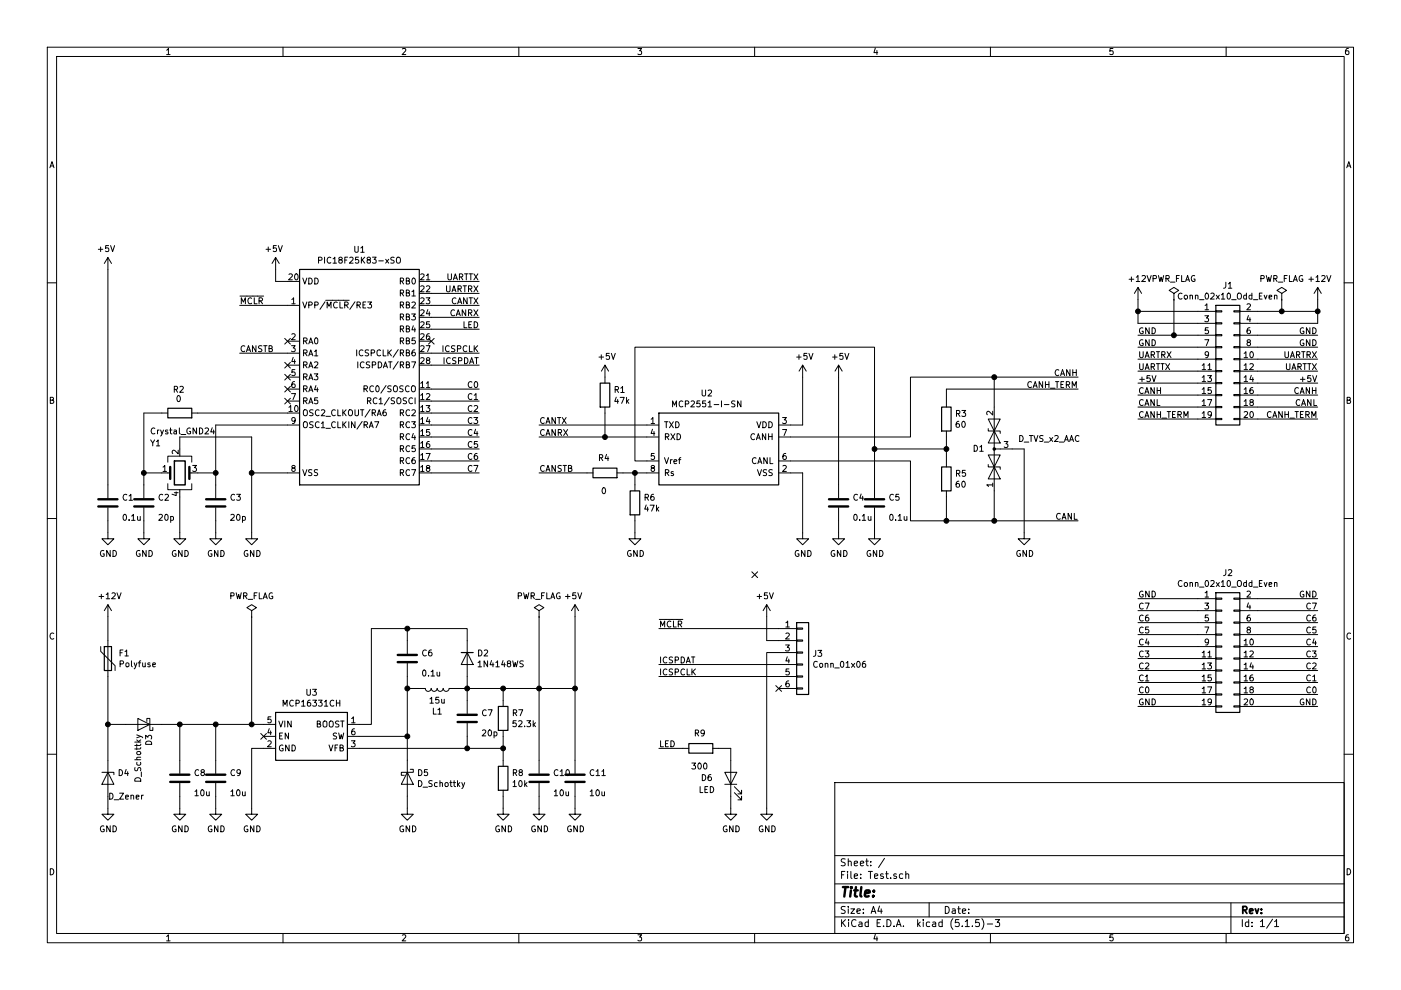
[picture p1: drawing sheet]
EESchema Schematic File Version 4
EELAYER 30 0
EELAYER END
$Descr A4 11693 8268
encoding utf-8
Sheet 1 1
Title ""
Date ""
Rev ""
Comp ""
Comment1 ""
Comment2 ""
Comment3 ""
Comment4 ""
$EndDescr
$Comp
L USR:PIC18F25K83-xSO U1
U 1 1
P 3000 3250
F 0 "U1" H 3000 4417 50  0000 C CNN
F 1 "PIC18F25K83-xSO" H 3000 4326 50  0000 C CNN
F 2 "Package_SO:SOIC-28W_7.5x17.9mm_P1.27mm" H 3000 3350 50  0001 C CNN
F 3 "http://ww1.microchip.com/downloads/en/DeviceDoc/40001943A.pdf" H 3200 3150 50  0001 C CNN
	1    3000 3250
	1    0    0    -1  
$EndComp
$Comp
L Connector_Generic:Conn_02x10_Odd_Even J1
U 1 1
P 10200 3000
F 0 "J1" H 10250 3617 50  0000 C CNN
F 1 "Conn_02x10_Odd_Even" H 10250 3526 50  0000 C CNN
F 2 "Connector_PinHeader_2.54mm:PinHeader_2x10_P2.54mm_Vertical_SMD" H 10200 3000 50  0001 C CNN
F 3 "~" H 10200 3000 50  0001 C CNN
	1    10200 3000
	1    0    0    -1  
$EndComp
$Comp
L USR:MCP2551-I-SN U2
U 1 1
P 5900 3750
F 0 "U2" H 5900 4217 50  0000 C CNN
F 1 "MCP2551-I-SN" H 5900 4126 50  0000 C CNN
F 2 "Package_SO:SOIC-8_3.9x4.9mm_P1.27mm" H 5900 3250 50  0001 C CIN
F 3 "http://ww1.microchip.com/downloads/en/devicedoc/21667d.pdf" H 5900 3750 50  0001 C CNN
	1    5900 3750
	1    0    0    -1  
$EndComp
Wire Wire Line
	3600 2350 4000 2350
Wire Wire Line
	3600 2450 4000 2450
Wire Wire Line
	3600 2650 4000 2650
Text Label 4000 2650 2    50   ~ 0
CANRX
Text Label 4000 2550 2    50   ~ 0
CANTX
Text Label 4000 2450 2    50   ~ 0
UARTRX
Text Label 4000 2350 2    50   ~ 0
UARTTX
Wire Wire Line
	3600 2550 4000 2550
Text Label 4500 3650 0    50   ~ 0
CANRX
Text Label 4500 3550 0    50   ~ 0
CANTX
$Comp
L Device:R R3
U 1 1
P 7900 3500
F 0 "R3" H 7970 3546 50  0000 L CNN
F 1 "60" H 7970 3455 50  0000 L CNN
F 2 "Resistor_SMD:R_0603_1608Metric" V 7830 3500 50  0001 C CNN
F 3 "~" H 7900 3500 50  0001 C CNN
	1    7900 3500
	1    0    0    -1  
$EndComp
Text Label 4500 3950 0    50   ~ 0
CANSTB
Wire Wire Line
	4500 3650 5050 3650
Wire Wire Line
	5400 3550 4500 3550
Wire Wire Line
	4500 3950 4900 3950
Wire Wire Line
	5200 3950 5300 3950
$Comp
L Device:R R6
U 1 1
P 5300 4200
F 0 "R6" H 5370 4246 50  0000 L CNN
F 1 "47k" H 5370 4155 50  0000 L CNN
F 2 "Resistor_SMD:R_0603_1608Metric" V 5230 4200 50  0001 C CNN
F 3 "~" H 5300 4200 50  0001 C CNN
	1    5300 4200
	1    0    0    -1  
$EndComp
$Comp
L Device:R R4
U 1 1
P 5050 3950
F 0 "R4" V 5172 3959 50  0000 C CNN
F 1 "0" V 4896 3959 50  0000 C CNN
F 2 "Resistor_SMD:R_0603_1608Metric" V 4980 3950 50  0001 C CNN
F 3 "~" H 5050 3950 50  0001 C CNN
	1    5050 3950
	0    -1   -1   0   
$EndComp
$Comp
L power:+5V #PWR06
U 1 1
P 6700 3150
F 0 "#PWR06" H 6700 3000 50  0001 C CNN
F 1 "+5V" H 6715 3323 50  0000 C CNN
F 2 "" H 6700 3150 50  0001 C CNN
F 3 "" H 6700 3150 50  0001 C CNN
	1    6700 3150
	1    0    0    -1  
$EndComp
$Comp
L power:GND #PWR012
U 1 1
P 5300 4450
F 0 "#PWR012" H 5300 4200 50  0001 C CNN
F 1 "GND" H 5305 4277 50  0000 C CNN
F 2 "" H 5300 4450 50  0001 C CNN
F 3 "" H 5300 4450 50  0001 C CNN
	1    5300 4450
	1    0    0    -1  
$EndComp
Wire Wire Line
	5300 4450 5300 4350
Wire Wire Line
	5300 4050 5300 3950
Connection ~ 5300 3950
Wire Wire Line
	5300 3950 5400 3950
$Comp
L power:GND #PWR013
U 1 1
P 6700 4450
F 0 "#PWR013" H 6700 4200 50  0001 C CNN
F 1 "GND" H 6705 4277 50  0000 C CNN
F 2 "" H 6700 4450 50  0001 C CNN
F 3 "" H 6700 4450 50  0001 C CNN
	1    6700 4450
	1    0    0    -1  
$EndComp
Wire Wire Line
	6700 4450 6700 3950
Wire Wire Line
	6700 3950 6600 3950
Wire Wire Line
	6600 3550 6700 3550
Wire Wire Line
	6700 3550 6700 3150
$Comp
L power:GND #PWR011
U 1 1
P 2100 4450
F 0 "#PWR011" H 2100 4200 50  0001 C CNN
F 1 "GND" H 2105 4277 50  0000 C CNN
F 2 "" H 2100 4450 50  0001 C CNN
F 3 "" H 2100 4450 50  0001 C CNN
	1    2100 4450
	1    0    0    -1  
$EndComp
Wire Wire Line
	2100 3950 2400 3950
$Comp
L power:+5V #PWR04
U 1 1
P 2300 2250
F 0 "#PWR04" H 2300 2100 50  0001 C CNN
F 1 "+5V" H 2315 2423 50  0000 C CNN
F 2 "" H 2300 2250 50  0001 C CNN
F 3 "" H 2300 2250 50  0001 C CNN
	1    2300 2250
	-1   0    0    -1  
$EndComp
Wire Wire Line
	2400 2350 2300 2350
Wire Wire Line
	2300 2350 2300 2250
$Comp
L Device:C C4
U 1 1
P 7000 4200
F 0 "C4" H 7115 4246 50  0000 L CNN
F 1 "0.1u" H 7115 4078 50  0000 L CNN
F 2 "Capacitor_SMD:C_0603_1608Metric" H 7038 4050 50  0001 C CNN
F 3 "~" H 7000 4200 50  0001 C CNN
	1    7000 4200
	1    0    0    -1  
$EndComp
$Comp
L power:+5V #PWR07
U 1 1
P 7000 3150
F 0 "#PWR07" H 7000 3000 50  0001 C CNN
F 1 "+5V" H 7015 3323 50  0000 C CNN
F 2 "" H 7000 3150 50  0001 C CNN
F 3 "" H 7000 3150 50  0001 C CNN
	1    7000 3150
	1    0    0    -1  
$EndComp
Wire Wire Line
	7000 3150 7000 4050
Wire Wire Line
	7000 4450 7000 4350
$Comp
L power:GND #PWR014
U 1 1
P 7000 4450
F 0 "#PWR014" H 7000 4200 50  0001 C CNN
F 1 "GND" H 7005 4277 50  0000 C CNN
F 2 "" H 7000 4450 50  0001 C CNN
F 3 "" H 7000 4450 50  0001 C CNN
	1    7000 4450
	1    0    0    -1  
$EndComp
$Comp
L Device:C C5
U 1 1
P 7300 4200
F 0 "C5" H 7415 4246 50  0000 L CNN
F 1 "0.1u" H 7415 4078 50  0000 L CNN
F 2 "Capacitor_SMD:C_0603_1608Metric" H 7338 4050 50  0001 C CNN
F 3 "~" H 7300 4200 50  0001 C CNN
	1    7300 4200
	1    0    0    -1  
$EndComp
Wire Wire Line
	7300 4450 7300 4350
$Comp
L power:GND #PWR015
U 1 1
P 7300 4450
F 0 "#PWR015" H 7300 4200 50  0001 C CNN
F 1 "GND" H 7305 4277 50  0000 C CNN
F 2 "" H 7300 4450 50  0001 C CNN
F 3 "" H 7300 4450 50  0001 C CNN
	1    7300 4450
	1    0    0    -1  
$EndComp
Wire Wire Line
	5400 3850 5300 3850
Wire Wire Line
	5300 3850 5300 2900
Wire Wire Line
	5300 2900 7300 2900
Wire Wire Line
	7300 2900 7300 3750
Wire Wire Line
	6600 3850 7600 3850
Wire Wire Line
	7600 3850 7600 4350
Wire Wire Line
	7600 4350 7900 4350
$Comp
L Device:R R5
U 1 1
P 7900 4000
F 0 "R5" H 7970 4046 50  0000 L CNN
F 1 "60" H 7970 3955 50  0000 L CNN
F 2 "Resistor_SMD:R_0603_1608Metric" V 7830 4000 50  0001 C CNN
F 3 "~" H 7900 4000 50  0001 C CNN
	1    7900 4000
	1    0    0    -1  
$EndComp
Wire Wire Line
	6600 3650 7600 3650
Wire Wire Line
	7600 3650 7600 3150
Wire Wire Line
	7600 3150 8300 3150
Wire Wire Line
	7300 3750 7900 3750
Wire Wire Line
	7900 3750 7900 3850
Connection ~ 7300 3750
Wire Wire Line
	7300 3750 7300 4050
Wire Wire Line
	7900 3750 7900 3650
Connection ~ 7900 3750
Wire Wire Line
	7900 4150 7900 4350
Connection ~ 7900 4350
Wire Wire Line
	7900 4350 8300 4350
Wire Wire Line
	8300 4100 8300 4350
Connection ~ 8300 4350
Wire Wire Line
	8300 4350 9000 4350
Wire Wire Line
	8450 3750 8550 3750
Wire Wire Line
	8550 3750 8550 4450
Wire Wire Line
	8300 3400 8300 3150
Connection ~ 8300 3150
Wire Wire Line
	8300 3150 9000 3150
Wire Wire Line
	7900 3350 7900 3250
Wire Wire Line
	7900 3250 9000 3250
$Comp
L power:GND #PWR016
U 1 1
P 8550 4450
F 0 "#PWR016" H 8550 4200 50  0001 C CNN
F 1 "GND" H 8555 4277 50  0000 C CNN
F 2 "" H 8550 4450 50  0001 C CNN
F 3 "" H 8550 4450 50  0001 C CNN
	1    8550 4450
	1    0    0    -1  
$EndComp
Text Label 9000 3150 2    50   ~ 0
CANH
Text Label 9000 3250 2    50   ~ 0
CANH_TERM
Text Label 9000 4350 2    50   ~ 0
CANL
$Comp
L Device:C C3
U 1 1
P 1800 4200
F 0 "C3" H 1915 4246 50  0000 L CNN
F 1 "20p" H 1915 4078 50  0000 L CNN
F 2 "Capacitor_SMD:C_0603_1608Metric" H 1838 4050 50  0001 C CNN
F 3 "~" H 1800 4200 50  0001 C CNN
	1    1800 4200
	1    0    0    -1  
$EndComp
Wire Wire Line
	1800 4450 1800 4350
$Comp
L power:GND #PWR010
U 1 1
P 1800 4450
F 0 "#PWR010" H 1800 4200 50  0001 C CNN
F 1 "GND" H 1805 4277 50  0000 C CNN
F 2 "" H 1800 4450 50  0001 C CNN
F 3 "" H 1800 4450 50  0001 C CNN
	1    1800 4450
	1    0    0    -1  
$EndComp
$Comp
L Device:C C2
U 1 1
P 1200 4200
F 0 "C2" H 1315 4246 50  0000 L CNN
F 1 "20p" H 1315 4078 50  0000 L CNN
F 2 "Capacitor_SMD:C_0603_1608Metric" H 1238 4050 50  0001 C CNN
F 3 "~" H 1200 4200 50  0001 C CNN
	1    1200 4200
	1    0    0    -1  
$EndComp
Wire Wire Line
	1200 4450 1200 4350
$Comp
L power:GND #PWR09
U 1 1
P 1200 4450
F 0 "#PWR09" H 1200 4200 50  0001 C CNN
F 1 "GND" H 1205 4277 50  0000 C CNN
F 2 "" H 1200 4450 50  0001 C CNN
F 3 "" H 1200 4450 50  0001 C CNN
	1    1200 4450
	1    0    0    -1  
$EndComp
$Comp
L Device:C C1
U 1 1
P 900 4200
F 0 "C1" H 1015 4246 50  0000 L CNN
F 1 "0.1u" H 1015 4078 50  0000 L CNN
F 2 "Capacitor_SMD:C_0603_1608Metric" H 938 4050 50  0001 C CNN
F 3 "~" H 900 4200 50  0001 C CNN
	1    900  4200
	1    0    0    -1  
$EndComp
Wire Wire Line
	900  4450 900  4350
$Comp
L power:GND #PWR08
U 1 1
P 900 4450
F 0 "#PWR08" H 900 4200 50  0001 C CNN
F 1 "GND" H 905 4277 50  0000 C CNN
F 2 "" H 900 4450 50  0001 C CNN
F 3 "" H 900 4450 50  0001 C CNN
	1    900  4450
	1    0    0    -1  
$EndComp
Wire Wire Line
	2400 3550 1800 3550
Wire Wire Line
	1650 3450 2400 3450
$Comp
L Device:R R2
U 1 1
P 1500 3450
F 0 "R2" V 1693 3459 50  0000 C CNN
F 1 "0" V 1615 3459 50  0000 C CNN
F 2 "Resistor_SMD:R_0603_1608Metric" V 1430 3450 50  0001 C CNN
F 3 "~" H 1500 3450 50  0001 C CNN
	1    1500 3450
	0    -1   -1   0   
$EndComp
$Comp
L power:+5V #PWR03
U 1 1
P 900 2250
F 0 "#PWR03" H 900 2100 50  0001 C CNN
F 1 "+5V" H 915 2423 50  0000 C CNN
F 2 "" H 900 2250 50  0001 C CNN
F 3 "" H 900 2250 50  0001 C CNN
	1    900  2250
	-1   0    0    -1  
$EndComp
Wire Wire Line
	900  2250 900  4050
Wire Wire Line
	3600 3250 4000 3250
Wire Wire Line
	3600 3350 4000 3350
Wire Wire Line
	3600 3550 4000 3550
Text Label 4000 3550 2    50   ~ 0
C3
Text Label 4000 3450 2    50   ~ 0
C2
Text Label 4000 3350 2    50   ~ 0
C1
Text Label 4000 3250 2    50   ~ 0
C0
Wire Wire Line
	3600 3450 4000 3450
Wire Wire Line
	3600 3650 4000 3650
Text Label 4000 3650 2    50   ~ 0
C4
Wire Wire Line
	3600 3850 4000 3850
Text Label 4000 3850 2    50   ~ 0
C6
Text Label 4000 3750 2    50   ~ 0
C5
Wire Wire Line
	3600 3750 4000 3750
Wire Wire Line
	3600 3950 4000 3950
Text Label 4000 3950 2    50   ~ 0
C7
Wire Wire Line
	10500 2600 10700 2600
Wire Wire Line
	10500 2700 11000 2700
Wire Wire Line
	10500 2900 11000 2900
Text Label 11000 2900 2    50   ~ 0
GND
Text Label 11000 2800 2    50   ~ 0
GND
Wire Wire Line
	10500 2800 11000 2800
Wire Wire Line
	10500 3000 11000 3000
Wire Wire Line
	10500 3200 11000 3200
Text Label 11000 3200 2    50   ~ 0
+5V
Wire Wire Line
	10500 3100 11000 3100
Wire Wire Line
	10500 3300 11000 3300
Text Label 11000 3300 2    50   ~ 0
CANH
Wire Wire Line
	10000 2700 9500 2700
Wire Wire Line
	10000 2900 9500 2900
Text Label 9500 2900 0    50   ~ 0
GND
Text Label 9500 2800 0    50   ~ 0
GND
Wire Wire Line
	10000 2800 9800 2800
Wire Wire Line
	10000 3000 9500 3000
Wire Wire Line
	10000 3200 9500 3200
Text Label 9500 3200 0    50   ~ 0
+5V
Wire Wire Line
	10000 3100 9500 3100
Wire Wire Line
	10000 3300 9500 3300
Text Label 9500 3300 0    50   ~ 0
CANH
$Comp
L Device:R R1
U 1 1
P 5050 3300
F 0 "R1" H 5120 3346 50  0000 L CNN
F 1 "47k" H 5120 3255 50  0000 L CNN
F 2 "Resistor_SMD:R_0603_1608Metric" V 4980 3300 50  0001 C CNN
F 3 "~" H 5050 3300 50  0001 C CNN
	1    5050 3300
	1    0    0    -1  
$EndComp
$Comp
L power:+5V #PWR05
U 1 1
P 5050 3150
F 0 "#PWR05" H 5050 3000 50  0001 C CNN
F 1 "+5V" H 5065 3323 50  0000 C CNN
F 2 "" H 5050 3150 50  0001 C CNN
F 3 "" H 5050 3150 50  0001 C CNN
	1    5050 3150
	1    0    0    -1  
$EndComp
Wire Wire Line
	5050 3450 5050 3650
Connection ~ 5050 3650
Wire Wire Line
	5050 3650 5400 3650
Wire Wire Line
	10000 3400 9500 3400
Wire Wire Line
	10000 3500 9500 3500
Wire Wire Line
	11000 3400 10500 3400
Wire Wire Line
	11000 3500 10500 3500
Text Label 11000 3100 2    50   ~ 0
UARTTX
Text Label 9500 3000 0    50   ~ 0
UARTRX
Text Label 11000 3000 2    50   ~ 0
UARTRX
Text Label 9500 3100 0    50   ~ 0
UARTTX
$Comp
L Connector_Generic:Conn_02x10_Odd_Even J2
U 1 1
P 10200 5400
F 0 "J2" H 10250 6017 50  0000 C CNN
F 1 "Conn_02x10_Odd_Even" H 10250 5926 50  0000 C CNN
F 2 "Connector_PinHeader_2.54mm:PinHeader_2x10_P2.54mm_Vertical_SMD" H 10200 5400 50  0001 C CNN
F 3 "~" H 10200 5400 50  0001 C CNN
	1    10200 5400
	1    0    0    -1  
$EndComp
Wire Wire Line
	10500 5100 11000 5100
Wire Wire Line
	10500 5200 11000 5200
Wire Wire Line
	10500 5400 11000 5400
Text Label 11000 5500 2    50   ~ 0
C3
Text Label 11000 5600 2    50   ~ 0
C2
Text Label 11000 5700 2    50   ~ 0
C1
Text Label 11000 5800 2    50   ~ 0
C0
Wire Wire Line
	10500 5300 11000 5300
Wire Wire Line
	10500 5500 11000 5500
Text Label 11000 5400 2    50   ~ 0
C4
Wire Wire Line
	10500 5700 11000 5700
Text Label 11000 5200 2    50   ~ 0
C6
Text Label 11000 5300 2    50   ~ 0
C5
Wire Wire Line
	10500 5600 11000 5600
Wire Wire Line
	10500 5800 11000 5800
Text Label 11000 5100 2    50   ~ 0
C7
Wire Wire Line
	10000 5100 9500 5100
Wire Wire Line
	10000 5200 9500 5200
Wire Wire Line
	10000 5400 9500 5400
Text Label 9500 5500 0    50   ~ 0
C3
Text Label 9500 5600 0    50   ~ 0
C2
Text Label 9500 5700 0    50   ~ 0
C1
Text Label 9500 5800 0    50   ~ 0
C0
Wire Wire Line
	10000 5300 9500 5300
Wire Wire Line
	10000 5500 9500 5500
Text Label 9500 5400 0    50   ~ 0
C4
Wire Wire Line
	10000 5700 9500 5700
Text Label 9500 5200 0    50   ~ 0
C6
Text Label 9500 5300 0    50   ~ 0
C5
Wire Wire Line
	10000 5600 9500 5600
Wire Wire Line
	10000 5800 9500 5800
Text Label 9500 5100 0    50   ~ 0
C7
Wire Wire Line
	10000 5000 9500 5000
Wire Wire Line
	10000 5900 9500 5900
Wire Wire Line
	11000 5000 10500 5000
Wire Wire Line
	11000 5900 10500 5900
Text Label 11000 5000 2    50   ~ 0
GND
Text Label 9500 5900 0    50   ~ 0
GND
Text Label 11000 5900 2    50   ~ 0
GND
Text Label 9500 5000 0    50   ~ 0
GND
Text Label 11000 3500 2    50   ~ 0
CANH_TERM
Text Label 11000 3400 2    50   ~ 0
CANL
Text Label 9500 3500 0    50   ~ 0
CANH_TERM
Text Label 9500 3400 0    50   ~ 0
CANL
$Comp
L USR:MCP16331CH U3
U 1 1
P 2600 6150
F 0 "U3" H 2600 6517 50  0000 C CNN
F 1 "MCP16331CH" H 2600 6426 50  0000 C CNN
F 2 "Package_TO_SOT_SMD:SOT-23-6" H 2650 5900 50  0001 L CNN
F 3 "http://ww1.microchip.com/downloads/en/DeviceDoc/20005308C.pdf" H 1400 6800 50  0001 C CNN
	1    2600 6150
	1    0    0    -1  
$EndComp
$Comp
L Connector_Generic:Conn_01x06 J3
U 1 1
P 6700 5450
F 0 "J3" H 6780 5442 50  0000 L CNN
F 1 "Conn_01x06" H 6780 5351 50  0000 L CNN
F 2 "Connector_PinHeader_2.54mm:PinHeader_1x06_P2.54mm_Vertical" H 6700 5450 50  0001 C CNN
F 3 "~" H 6700 5450 50  0001 C CNN
	1    6700 5450
	1    0    0    -1  
$EndComp
Text Label 2000 2550 0    50   ~ 0
~MCLR
Wire Wire Line
	2000 2550 2400 2550
Text Label 5500 5250 0    50   ~ 0
~MCLR
Wire Wire Line
	5500 5250 6500 5250
$Comp
L power:+5V #PWR017
U 1 1
P 6400 5150
F 0 "#PWR017" H 6400 5000 50  0001 C CNN
F 1 "+5V" H 6415 5323 50  0000 C CNN
F 2 "" H 6400 5150 50  0001 C CNN
F 3 "" H 6400 5150 50  0001 C CNN
	1    6400 5150
	-1   0    0    -1  
$EndComp
Wire Wire Line
	6400 5150 6400 5350
Wire Wire Line
	6500 5350 6400 5350
$Comp
L power:GND #PWR020
U 1 1
P 6400 6750
F 0 "#PWR020" H 6400 6500 50  0001 C CNN
F 1 "GND" H 6405 6577 50  0000 C CNN
F 2 "" H 6400 6750 50  0001 C CNN
F 3 "" H 6400 6750 50  0001 C CNN
	1    6400 6750
	1    0    0    -1  
$EndComp
Wire Wire Line
	6500 5450 6400 5450
Wire Wire Line
	6400 5450 6400 6750
Wire Wire Line
	6500 5550 5500 5550
Wire Wire Line
	6500 5650 5500 5650
Wire Wire Line
	3600 2950 4000 2950
Wire Wire Line
	3600 3050 4000 3050
Text Label 4000 3050 2    50   ~ 0
ICSPDAT
Text Label 4000 2950 2    50   ~ 0
ICSPCLK
Text Label 5500 5550 0    50   ~ 0
ICSPDAT
Text Label 5500 5650 0    50   ~ 0
ICSPCLK
$Comp
L Device:C C8
U 1 1
P 1500 6500
F 0 "C8" H 1615 6546 50  0000 L CNN
F 1 "10u" H 1615 6378 50  0000 L CNN
F 2 "Capacitor_SMD:C_1206_3216Metric" H 1538 6350 50  0001 C CNN
F 3 "~" H 1500 6500 50  0001 C CNN
	1    1500 6500
	1    0    0    -1  
$EndComp
Wire Wire Line
	1500 6750 1500 6650
$Comp
L power:GND #PWR022
U 1 1
P 1500 6750
F 0 "#PWR022" H 1500 6500 50  0001 C CNN
F 1 "GND" H 1505 6577 50  0000 C CNN
F 2 "" H 1500 6750 50  0001 C CNN
F 3 "" H 1500 6750 50  0001 C CNN
	1    1500 6750
	1    0    0    -1  
$EndComp
$Comp
L Device:C C9
U 1 1
P 1800 6500
F 0 "C9" H 1915 6546 50  0000 L CNN
F 1 "10u" H 1915 6378 50  0000 L CNN
F 2 "Capacitor_SMD:C_1206_3216Metric" H 1838 6350 50  0001 C CNN
F 3 "~" H 1800 6500 50  0001 C CNN
	1    1800 6500
	1    0    0    -1  
$EndComp
Wire Wire Line
	1800 6750 1800 6650
$Comp
L power:GND #PWR023
U 1 1
P 1800 6750
F 0 "#PWR023" H 1800 6500 50  0001 C CNN
F 1 "GND" H 1805 6577 50  0000 C CNN
F 2 "" H 1800 6750 50  0001 C CNN
F 3 "" H 1800 6750 50  0001 C CNN
	1    1800 6750
	1    0    0    -1  
$EndComp
$Comp
L Device:C C10
U 1 1
P 4500 6500
F 0 "C10" H 4615 6546 50  0000 L CNN
F 1 "10u" H 4615 6378 50  0000 L CNN
F 2 "Capacitor_SMD:C_1206_3216Metric" H 4538 6350 50  0001 C CNN
F 3 "~" H 4500 6500 50  0001 C CNN
	1    4500 6500
	1    0    0    -1  
$EndComp
Wire Wire Line
	4500 6750 4500 6650
$Comp
L power:GND #PWR027
U 1 1
P 4500 6750
F 0 "#PWR027" H 4500 6500 50  0001 C CNN
F 1 "GND" H 4505 6577 50  0000 C CNN
F 2 "" H 4500 6750 50  0001 C CNN
F 3 "" H 4500 6750 50  0001 C CNN
	1    4500 6750
	1    0    0    -1  
$EndComp
$Comp
L Device:C C11
U 1 1
P 4800 6500
F 0 "C11" H 4915 6546 50  0000 L CNN
F 1 "10u" H 4915 6378 50  0000 L CNN
F 2 "Capacitor_SMD:C_1206_3216Metric" H 4838 6350 50  0001 C CNN
F 3 "~" H 4800 6500 50  0001 C CNN
	1    4800 6500
	1    0    0    -1  
$EndComp
Wire Wire Line
	4800 6750 4800 6650
$Comp
L power:GND #PWR028
U 1 1
P 4800 6750
F 0 "#PWR028" H 4800 6500 50  0001 C CNN
F 1 "GND" H 4805 6577 50  0000 C CNN
F 2 "" H 4800 6750 50  0001 C CNN
F 3 "" H 4800 6750 50  0001 C CNN
	1    4800 6750
	1    0    0    -1  
$EndComp
$Comp
L Device:R R8
U 1 1
P 4200 6500
F 0 "R8" H 4270 6546 50  0000 L CNN
F 1 "10k" H 4270 6455 50  0000 L CNN
F 2 "Resistor_SMD:R_0603_1608Metric" V 4130 6500 50  0001 C CNN
F 3 "~" H 4200 6500 50  0001 C CNN
	1    4200 6500
	1    0    0    -1  
$EndComp
$Comp
L power:GND #PWR026
U 1 1
P 4200 6750
F 0 "#PWR026" H 4200 6500 50  0001 C CNN
F 1 "GND" H 4205 6577 50  0000 C CNN
F 2 "" H 4200 6750 50  0001 C CNN
F 3 "" H 4200 6750 50  0001 C CNN
	1    4200 6750
	1    0    0    -1  
$EndComp
Wire Wire Line
	4200 6750 4200 6650
$Comp
L Device:C C7
U 1 1
P 3900 6000
F 0 "C7" H 4015 6046 50  0000 L CNN
F 1 "20p" H 4015 5878 50  0000 L CNN
F 2 "Capacitor_SMD:C_0603_1608Metric" H 3938 5850 50  0001 C CNN
F 3 "~" H 3900 6000 50  0001 C CNN
	1    3900 6000
	1    0    0    -1  
$EndComp
$Comp
L Device:R R7
U 1 1
P 4200 6000
F 0 "R7" H 4270 6046 50  0000 L CNN
F 1 "52.3k" H 4270 5955 50  0000 L CNN
F 2 "Resistor_SMD:R_0603_1608Metric" V 4130 6000 50  0001 C CNN
F 3 "~" H 4200 6000 50  0001 C CNN
	1    4200 6000
	1    0    0    -1  
$EndComp
Wire Wire Line
	4200 6150 4200 6250
Wire Wire Line
	4200 6250 3900 6250
Wire Wire Line
	3900 6250 3900 6150
Connection ~ 4200 6250
Wire Wire Line
	4200 6250 4200 6350
Wire Wire Line
	3000 6250 3900 6250
Connection ~ 3900 6250
Wire Wire Line
	4500 6350 4500 5750
Wire Wire Line
	4500 5750 4200 5750
Wire Wire Line
	4200 5750 4200 5850
Wire Wire Line
	4800 6350 4800 5750
Wire Wire Line
	4800 5750 4500 5750
Connection ~ 4500 5750
Wire Wire Line
	4200 5750 3900 5750
Wire Wire Line
	3900 5750 3900 5850
Connection ~ 4200 5750
Wire Wire Line
	3900 5750 3800 5750
Connection ~ 3900 5750
$Comp
L Device:C C6
U 1 1
P 3400 5500
F 0 "C6" H 3515 5546 50  0000 L CNN
F 1 "0.1u" H 3515 5378 50  0000 L CNN
F 2 "Capacitor_SMD:C_0603_1608Metric" H 3438 5350 50  0001 C CNN
F 3 "~" H 3400 5500 50  0001 C CNN
	1    3400 5500
	1    0    0    -1  
$EndComp
$Comp
L power:GND #PWR024
U 1 1
P 2100 6750
F 0 "#PWR024" H 2100 6500 50  0001 C CNN
F 1 "GND" H 2105 6577 50  0000 C CNN
F 2 "" H 2100 6750 50  0001 C CNN
F 3 "" H 2100 6750 50  0001 C CNN
	1    2100 6750
	1    0    0    -1  
$EndComp
Wire Wire Line
	2200 6250 2100 6250
Wire Wire Line
	2100 6250 2100 6750
Wire Wire Line
	1800 6050 1800 6350
Wire Wire Line
	1500 6350 1500 6050
Wire Wire Line
	1500 6050 1800 6050
Connection ~ 1800 6050
Wire Wire Line
	3000 6050 3100 6050
Wire Wire Line
	3100 6050 3100 5250
$Comp
L Device:L L1
U 1 1
P 3650 5750
F 0 "L1" V 3840 5750 50  0000 C CNN
F 1 "15u" V 3749 5750 50  0000 C CNN
F 2 "Inductor_SMD:L_Bourns_SRN6045TA" H 3650 5750 50  0001 C CNN
F 3 "~" H 3650 5750 50  0001 C CNN
	1    3650 5750
	0    1    1    0   
$EndComp
Wire Wire Line
	3100 5250 3400 5250
Wire Wire Line
	3400 5250 3400 5350
$Comp
L Diode:1N4148WS D2
U 1 1
P 3900 5500
F 0 "D2" V 3854 5580 50  0000 L CNN
F 1 "1N4148WS" V 3945 5580 50  0000 L CNN
F 2 "Diode_SMD:D_SOD-323" H 3900 5325 50  0001 C CNN
F 3 "https://www.vishay.com/docs/85751/1n4148ws.pdf" H 3900 5500 50  0001 C CNN
	1    3900 5500
	0    1    1    0   
$EndComp
Wire Wire Line
	3900 5650 3900 5750
Wire Wire Line
	3400 5650 3400 5750
Wire Wire Line
	3400 5750 3500 5750
Wire Wire Line
	3900 5350 3900 5250
Wire Wire Line
	3900 5250 3400 5250
Connection ~ 3400 5250
Wire Wire Line
	3000 6150 3400 6150
Wire Wire Line
	3400 6150 3400 5750
Connection ~ 3400 5750
$Comp
L power:GND #PWR025
U 1 1
P 3400 6750
F 0 "#PWR025" H 3400 6500 50  0001 C CNN
F 1 "GND" H 3405 6577 50  0000 C CNN
F 2 "" H 3400 6750 50  0001 C CNN
F 3 "" H 3400 6750 50  0001 C CNN
	1    3400 6750
	1    0    0    -1  
$EndComp
Wire Wire Line
	3400 6150 3400 6350
Connection ~ 3400 6150
Wire Wire Line
	3400 6750 3400 6650
$Comp
L Device:D_Schottky D5
U 1 1
P 3400 6500
F 0 "D5" V 3354 6579 50  0000 L CNN
F 1 "D_Schottky" V 3445 6579 50  0000 L CNN
F 2 "Diode_SMD:D_SMA" H 3400 6500 50  0001 C CNN
F 3 "~" H 3400 6500 50  0001 C CNN
	1    3400 6500
	0    1    1    0   
$EndComp
$Comp
L power:+5V #PWR019
U 1 1
P 4800 5150
F 0 "#PWR019" H 4800 5000 50  0001 C CNN
F 1 "+5V" H 4815 5323 50  0000 C CNN
F 2 "" H 4800 5150 50  0001 C CNN
F 3 "" H 4800 5150 50  0001 C CNN
	1    4800 5150
	-1   0    0    -1  
$EndComp
$Comp
L power:+12V #PWR018
U 1 1
P 900 5150
F 0 "#PWR018" H 900 5000 50  0001 C CNN
F 1 "+12V" H 915 5323 50  0000 C CNN
F 2 "" H 900 5150 50  0001 C CNN
F 3 "" H 900 5150 50  0001 C CNN
	1    900  5150
	1    0    0    -1  
$EndComp
$Comp
L power:+12V #PWR01
U 1 1
P 9500 2500
F 0 "#PWR01" H 9500 2350 50  0001 C CNN
F 1 "+12V" H 9515 2673 50  0000 C CNN
F 2 "" H 9500 2500 50  0001 C CNN
F 3 "" H 9500 2500 50  0001 C CNN
	1    9500 2500
	1    0    0    -1  
$EndComp
$Comp
L power:+12V #PWR02
U 1 1
P 11000 2500
F 0 "#PWR02" H 11000 2350 50  0001 C CNN
F 1 "+12V" H 11015 2673 50  0000 C CNN
F 2 "" H 11000 2500 50  0001 C CNN
F 3 "" H 11000 2500 50  0001 C CNN
	1    11000 2500
	1    0    0    -1  
$EndComp
Wire Wire Line
	9500 2500 9500 2600
Connection ~ 9500 2600
Wire Wire Line
	9500 2600 9500 2700
Wire Wire Line
	11000 2500 11000 2600
Connection ~ 11000 2600
Wire Wire Line
	11000 2600 11000 2700
Wire Wire Line
	900  6750 900  6650
$Comp
L power:GND #PWR021
U 1 1
P 900 6750
F 0 "#PWR021" H 900 6500 50  0001 C CNN
F 1 "GND" H 905 6577 50  0000 C CNN
F 2 "" H 900 6750 50  0001 C CNN
F 3 "" H 900 6750 50  0001 C CNN
	1    900  6750
	1    0    0    -1  
$EndComp
$Comp
L Device:D_Zener D4
U 1 1
P 900 6500
F 0 "D4" V 854 6579 50  0000 L CNN
F 1 "D_Zener" V 1050 6500 50  0000 L CNN
F 2 "Diode_SMD:D_SMA" H 900 6500 50  0001 C CNN
F 3 "~" H 900 6500 50  0001 C CNN
	1    900  6500
	0    1    1    0   
$EndComp
$Comp
L Device:D_Schottky D3
U 1 1
P 1200 6050
F 0 "D3" V 1154 6129 50  0000 L CNN
F 1 "D_Schottky" V 1245 6129 50  0000 L CNN
F 2 "Diode_SMD:D_SMA" H 1200 6050 50  0001 C CNN
F 3 "~" H 1200 6050 50  0001 C CNN
	1    1200 6050
	-1   0    0    1   
$EndComp
Wire Wire Line
	900  5150 900  5350
Wire Wire Line
	900  5650 900  6050
Wire Wire Line
	1350 6050 1500 6050
Connection ~ 1500 6050
Wire Wire Line
	1050 6050 900  6050
Connection ~ 900  6050
Wire Wire Line
	900  6050 900  6350
$Comp
L Device:Polyfuse F1
U 1 1
P 900 5500
F 0 "F1" H 988 5546 50  0000 L CNN
F 1 "Polyfuse" H 988 5455 50  0000 L CNN
F 2 "Fuse:Fuse_1206_3216Metric" H 950 5300 50  0001 L CNN
F 3 "~" H 900 5500 50  0001 C CNN
	1    900  5500
	1    0    0    -1  
$EndComp
NoConn ~ 2200 6150
NoConn ~ 3600 2850
NoConn ~ 2400 2850
NoConn ~ 2400 3050
NoConn ~ 2400 3350
NoConn ~ 6500 5750
Wire Wire Line
	4800 5750 4800 5150
Connection ~ 4800 5750
Wire Wire Line
	10700 2500 10700 2600
Connection ~ 10700 2600
Wire Wire Line
	10700 2600 11000 2600
$Comp
L power:PWR_FLAG #FLG0102
U 1 1
P 10700 2500
F 0 "#FLG0102" H 10700 2575 50  0001 C CNN
F 1 "PWR_FLAG" H 10700 2673 50  0000 C CNN
F 2 "" H 10700 2500 50  0001 C CNN
F 3 "~" H 10700 2500 50  0001 C CNN
	1    10700 2500
	1    0    0    -1  
$EndComp
Wire Wire Line
	9500 2600 10000 2600
$Comp
L power:PWR_FLAG #FLG0103
U 1 1
P 4500 5150
F 0 "#FLG0103" H 4500 5225 50  0001 C CNN
F 1 "PWR_FLAG" H 4500 5323 50  0000 C CNN
F 2 "" H 4500 5150 50  0001 C CNN
F 3 "~" H 4500 5150 50  0001 C CNN
	1    4500 5150
	1    0    0    -1  
$EndComp
Wire Wire Line
	4500 5750 4500 5150
$Comp
L power:PWR_FLAG #FLG0104
U 1 1
P 9800 2500
F 0 "#FLG0104" H 9800 2575 50  0001 C CNN
F 1 "PWR_FLAG" H 9800 2673 50  0000 C CNN
F 2 "" H 9800 2500 50  0001 C CNN
F 3 "~" H 9800 2500 50  0001 C CNN
	1    9800 2500
	1    0    0    -1  
$EndComp
Wire Wire Line
	9800 2500 9800 2800
Connection ~ 9800 2800
Wire Wire Line
	9800 2800 9500 2800
$Comp
L Device:D_TVS_x2_AAC D1
U 1 1
P 8300 3750
F 0 "D1" V 8300 3881 50  0000 C CNN
F 1 "D_TVS_x2_AAC" V 8382 3290 50  0000 C CNN
F 2 "Package_TO_SOT_SMD:SOT-23" H 8150 3750 50  0001 C CNN
F 3 "~" H 8150 3750 50  0001 C CNN
	1    8300 3750
	0    -1   -1   0   
$EndComp
Connection ~ 2100 6050
Wire Wire Line
	2100 6050 1800 6050
Wire Wire Line
	2200 6050 2100 6050
Wire Wire Line
	2100 5150 2100 6050
$Comp
L power:PWR_FLAG #FLG0101
U 1 1
P 2100 5150
F 0 "#FLG0101" H 2100 5225 50  0001 C CNN
F 1 "PWR_FLAG" H 2100 5323 50  0000 C CNN
F 2 "" H 2100 5150 50  0001 C CNN
F 3 "~" H 2100 5150 50  0001 C CNN
	1    2100 5150
	1    0    0    -1  
$EndComp
Wire Wire Line
	1350 3450 1200 3450
Wire Wire Line
	1800 3550 1800 3950
Wire Wire Line
	1200 3450 1200 3950
$Comp
L power:GND #PWR0101
U 1 1
P 1500 4450
F 0 "#PWR0101" H 1500 4200 50  0001 C CNN
F 1 "GND" H 1505 4277 50  0000 C CNN
F 2 "" H 1500 4450 50  0001 C CNN
F 3 "" H 1500 4450 50  0001 C CNN
	1    1500 4450
	1    0    0    -1  
$EndComp
Wire Wire Line
	1500 4450 1500 4150
Wire Wire Line
	1650 3950 1800 3950
Connection ~ 1800 3950
Wire Wire Line
	1800 3950 1800 4050
Wire Wire Line
	1350 3950 1200 3950
Connection ~ 1200 3950
Wire Wire Line
	1200 3950 1200 4050
Wire Wire Line
	2100 3950 2100 4450
$Comp
L Device:Crystal_GND24 Y1
U 1 1
P 1500 3950
F 0 "Y1" H 1250 4200 50  0000 L CNN
F 1 "Crystal_GND24" H 1250 4300 50  0000 L CNN
F 2 "Crystal:Crystal_SMD_3225-4Pin_3.2x2.5mm" H 1500 3950 50  0001 C CNN
F 3 "~" H 1500 3950 50  0001 C CNN
	1    1500 3950
	1    0    0    -1  
$EndComp
Wire Wire Line
	1500 3750 1500 3650
Wire Wire Line
	1500 3650 2100 3650
Wire Wire Line
	2100 3650 2100 3950
Connection ~ 2100 3950
Text Label 2000 2950 0    50   ~ 0
CANSTB
Wire Wire Line
	2400 2950 2000 2950
NoConn ~ 2400 3250
NoConn ~ 2400 3150
NoConn ~ 6300 4800
$Comp
L Device:LED D6
U 1 1
P 6100 6500
F 0 "D6" V 6100 6700 50  0000 C CNN
F 1 "LED" V 6000 6700 50  0000 C CNN
F 2 "LED_SMD:LED_0603_1608Metric" H 6100 6500 50  0001 C CNN
F 3 "~" H 6100 6500 50  0001 C CNN
	1    6100 6500
	0    -1   -1   0   
$EndComp
Wire Wire Line
	3600 2750 4000 2750
Text Label 4000 2750 2    50   ~ 0
LED
$Comp
L Device:R R9
U 1 1
P 5850 6250
F 0 "R9" V 5972 6259 50  0000 C CNN
F 1 "300" V 5696 6259 50  0000 C CNN
F 2 "Resistor_SMD:R_0603_1608Metric" V 5780 6250 50  0001 C CNN
F 3 "~" H 5850 6250 50  0001 C CNN
	1    5850 6250
	0    -1   -1   0   
$EndComp
Wire Wire Line
	5500 6250 5700 6250
Text Label 5500 6250 0    50   ~ 0
LED
$Comp
L power:GND #PWR029
U 1 1
P 6100 6750
F 0 "#PWR029" H 6100 6500 50  0001 C CNN
F 1 "GND" H 6105 6577 50  0000 C CNN
F 2 "" H 6100 6750 50  0001 C CNN
F 3 "" H 6100 6750 50  0001 C CNN
	1    6100 6750
	1    0    0    -1  
$EndComp
Wire Wire Line
	6000 6250 6100 6250
Wire Wire Line
	6100 6250 6100 6350
Wire Wire Line
	6100 6750 6100 6650
$EndSCHEMATC
